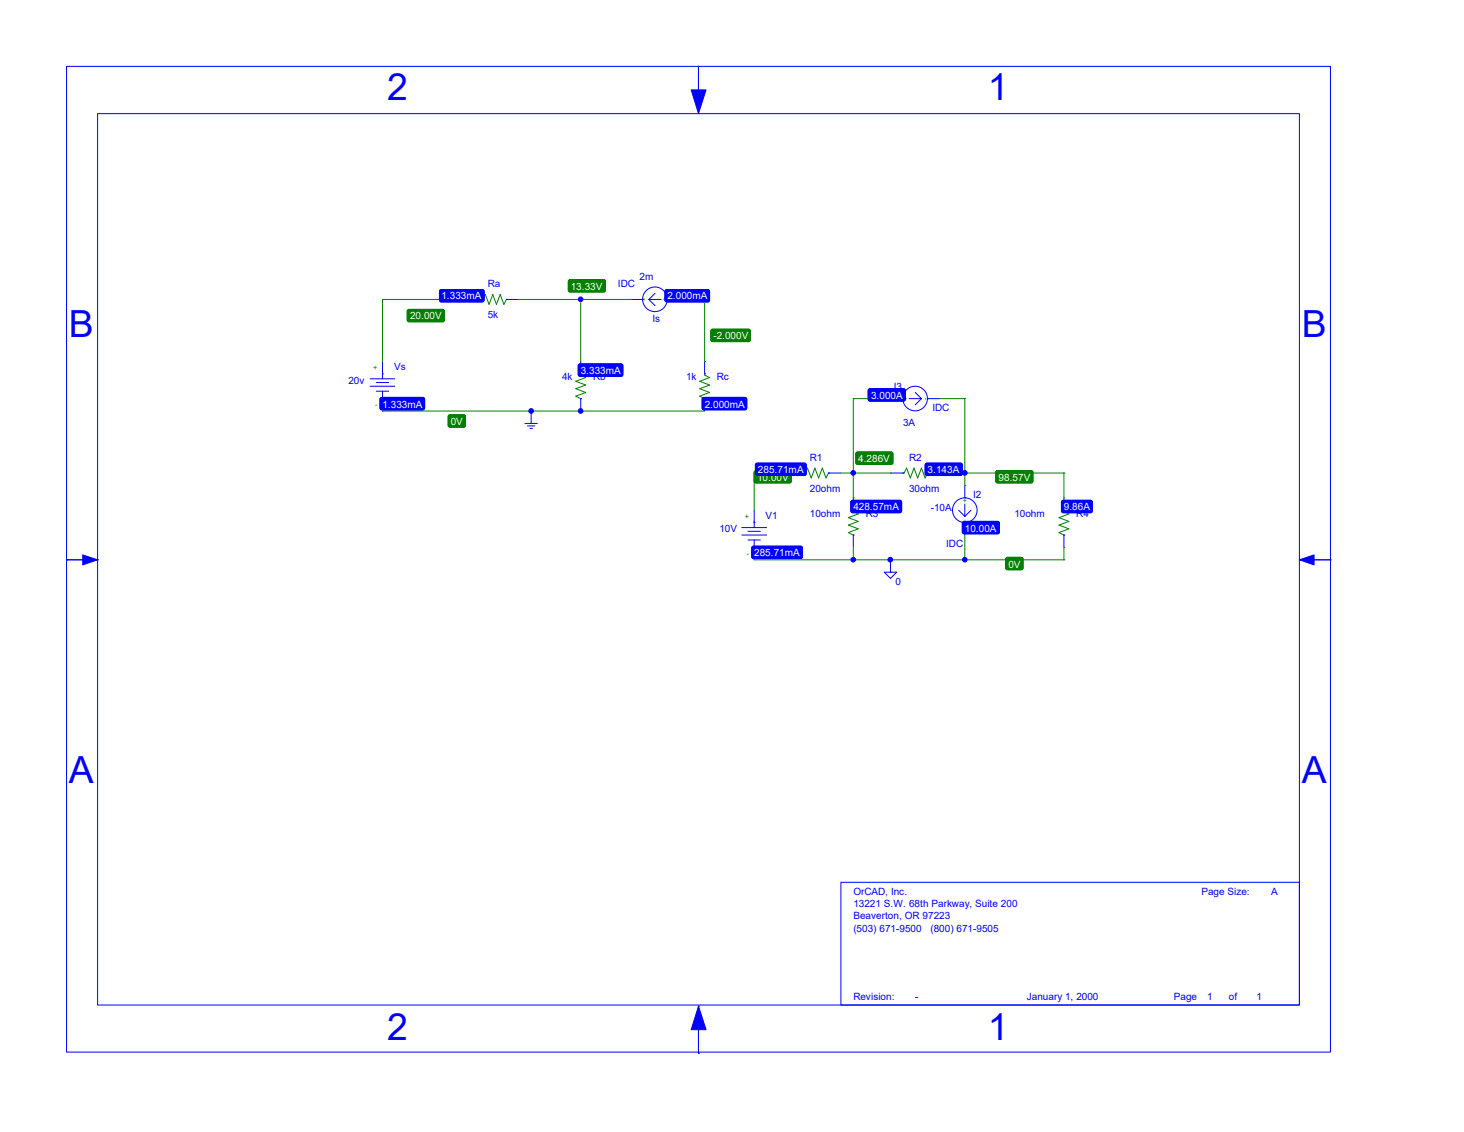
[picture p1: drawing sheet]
<svg xmlns="http://www.w3.org/2000/svg" width="279mm" height="216mm" viewBox="0 0 279 216" stroke-linecap="round" stroke-linejoin="round" font-family="sans-serif">
<g fill="none" stroke="#00f" stroke-width=".19">
<path d="M12.7 12.7h241.2v188h-241.2zM133.3 12.7h.1M133.3 12.7v8.9M18.6 21.7h229.4v170h-229.4zM133.3 21.6h.1M89.5 57.1h2.4M91.9 57.1h.1M96.6 57.1h.1M96.6 57.1h2.4M120.3 57.1h2.4M122.7 57.1h.1M123.8 57.1l1.2 1.2"/>
<path d="M123.8 57.1h2.4M125 55.9l-1.2 1.2M127.4 57.1h.1M127.4 57.1h2.3M70.6 73.7h4.8M70.6 72.2h4.8M71.8 73h2.4M71.8 74.6h2.4M73 71.3h.1M73 76h.1M73 68.9v3.3M73 74.6v3.8"/>
<path d="M101.4 78.4v2.4M110.8 76h.1M110.8 71.3h.1M110.8 68.9v2.4M110.8 76v2.4M134.5 76h.1M134.5 71.3h.1M134.5 68.9v2.4M134.5 76v2.4M169.9 76h2.4M172.3 76h.1M173.5 76h2.4"/>
<path d="M174.7 74.9l1.2 1.1M175.9 76l-1.2 1.2M177 76h.1M177 76h2.4M100.2 80.8h2.4M100.7 81.2h1.4M101.1 81.7h.5M101.4 80.8h.1M143.9 99.7h.1M143.9 97.3v3.3M151 90.2h2.4M153.4 90.2h.1"/>
<path d="M158.1 90.2h.1M158.1 90.2h2.4M162.8 97.3h.1M162.8 94.9v2.4M169.9 90.2h2.4M172.3 90.2h.1M177 90.2h.1M177 90.2h2.4M182.9 97.3l1.2 1.2M184.1 94.9h.1M184.1 99.7h.1M184.1 92.6v2.3"/>
<path d="M184.1 96.1v2.4M184.1 99.7v2.3M185.3 97.3l-1.2 1.2M203 97.3h.1M203 94.9v2.4M12.7 106.8h.1M18.6 106.8h.1M18.6 106.8h-5.9M141.6 102h4.7M141.6 100.6h4.7M142.8 101.3h2.3M142.8 103h2.3"/>
<path d="M143.9 104.4h.1M143.9 103v3.8M162.8 102h.1M162.8 102v2.4M168.8 109.1h2.3l-1.2 1.2zM169.9 109.1h.1M169.9 106.8v2.3M203 102h.1M203 102v2.4M248 106.8h5.9M248 106.8h.1M253.9 106.8h.1"/>
<path d="M160.5 168.3h87.5v23.4h-87.5zM133.3 191.9h.1M133.3 191.9v9M133.3 200.9h.1"/>
<circle cx="125" cy="57.1" r="2.35"/>
<circle cx="174.6" cy="76" r="2.35"/>
<circle cx="184.1" cy="97.3" r="2.35"/>
</g>
<g fill="#00f" stroke="#00f" stroke-width=".19">
<path d="M131.9 17.1h2.8l-1.4 4.5z"/>
<path d="M133.3 191.9l1.4 4.5h-2.8z"/>
<path d="M15.8 105.8l2.8 1-2.8 .9z"/>
<path d="M248 106.8l2.8-1v1.9z"/>
<path d="M127.1 55.3l8-.1 .3 .4v1.6l-.3 .4h-7.8l-.4-.4v-1.6z" fill-rule="evenodd"/>
<path d="M72.7 75.8h8l.3 .3v1.7l-.3 .4h-7.8l-.4-.4v-1.7z" fill-rule="evenodd"/>
<path d="M110.5 69.5l8-.1 .4 .4v1.6l-.4 .4h-7.8l-.3-.4v-1.6z" fill-rule="evenodd"/>
<path d="M134.2 75.8h8l.3 .3v1.7l-.3 .4h-7.8l-.4-.4v-1.7z" fill-rule="evenodd"/>
<path d="M84 55.3l8-.1 .4 .4v1.6l-.4 .4h-7.8l-.3-.4v-1.6z" fill-rule="evenodd"/>
<path d="M176.7 88.4h6.8l.2 .3-.1 1.8-.3 .2-6.6-.1-.1-.3v-1.6z" fill-rule="evenodd"/>
<path d="M183.8 99.5h6.8l.2 .3-.1 1.8-.3 .2h-6.6l-.1-.3v-1.7z" fill-rule="evenodd"/>
<path d="M143.6 104.2h9.2l.4 .3v1.7l-.4 .3h-9l-.3-.3v-1.7z" fill-rule="evenodd"/>
<path d="M165.9 74.2h6.7l.2 .3-.1 1.8-.3 .2h-6.5l-.2-.4v-1.6z" fill-rule="evenodd"/>
<path d="M202.7 95.5h5.6l.2 .3-.1 1.8-.3 .2-5.4-.1-.1-.3v-1.6z" fill-rule="evenodd"/>
<path d="M144.3 88.4l9.2-.1 .4 .4v1.6l-.4 .4h-9l-.3-.4v-1.6z" fill-rule="evenodd"/>
<path d="M162.6 95.5l9.1-.1 .4 .4v1.6l-.4 .4h-9l-.3-.4v-1.6z" fill-rule="evenodd"/>
<path d="M127.1 55.3l8-.1 .3 .4v1.6l-.3 .4h-7.8l-.4-.4v-1.6z" fill-rule="evenodd"/>
<path d="M72.7 75.8h8l.3 .3v1.7l-.3 .4h-7.8l-.4-.4v-1.7z" fill-rule="evenodd"/>
<path d="M110.5 69.5l8-.1 .4 .4v1.6l-.4 .4h-7.8l-.3-.4v-1.6z" fill-rule="evenodd"/>
<path d="M134.2 75.8h8l.3 .3v1.7l-.3 .4h-7.8l-.4-.4v-1.7z" fill-rule="evenodd"/>
<path d="M84 55.3l8-.1 .4 .4v1.6l-.4 .4h-7.8l-.3-.4v-1.6z" fill-rule="evenodd"/>
<path d="M176.7 88.4h6.8l.2 .3-.1 1.8-.3 .2-6.6-.1-.1-.3v-1.6z" fill-rule="evenodd"/>
<path d="M183.8 99.5h6.8l.2 .3-.1 1.8-.3 .2h-6.6l-.1-.3v-1.7z" fill-rule="evenodd"/>
<path d="M143.6 104.2h9.2l.4 .3v1.7l-.4 .3h-9l-.3-.3v-1.7z" fill-rule="evenodd"/>
<path d="M165.9 74.2h6.7l.2 .3-.1 1.8-.3 .2h-6.5l-.2-.4v-1.6z" fill-rule="evenodd"/>
<path d="M202.7 95.5h5.6l.2 .3-.1 1.8-.3 .2-5.4-.1-.1-.3v-1.6z" fill-rule="evenodd"/>
<path d="M144.3 88.4l9.2-.1 .4 .4v1.6l-.4 .4h-9l-.3-.4v-1.6z" fill-rule="evenodd"/>
<path d="M162.6 95.5l9.1-.1 .4 .4v1.6l-.4 .4h-9l-.3-.4v-1.6z" fill-rule="evenodd"/>
<circle cx="110.8" cy="57.1" r=".44"/>
<circle cx="101.4" cy="78.4" r=".44"/>
<circle cx="110.8" cy="78.4" r=".44"/>
<circle cx="162.8" cy="90.2" r=".44"/>
<circle cx="184.1" cy="106.7" r=".44"/>
<circle cx="184.1" cy="90.2" r=".44"/>
<circle cx="162.8" cy="106.7" r=".44"/>
<circle cx="169.9" cy="106.7" r=".44"/>
</g>
<g fill="none" stroke="#008000" stroke-width=".19">
<path d="M73 57.1h.1M73 57.1h16.5M73 57.1v11.8M89.5 57.1h.1M91.9 57.1h.2l.5-.9 .7 1.9 .7-1.9 .7 1.9 .8-1.9 .7 1.9 .4-1M99 57.1h21.3M110.8 57.1h.1M110.8 57.1v11.8M120.3 57.1h.1M129.7 57.1h4.8M134.5 57.1h.1M134.5 57.1v11.8"/>
<path d="M73 78.4h.1M73 78.4h61.5M101.4 78.4h.1M110.8 78.4h.1M110.8 71.3v.2l1 .5-1.9 .7 1.9 .7-1.9 .7 1.9 .8-1.9 .7 .9 .4M134.5 68.9h.1M134.5 71.3v.2l.9 .5-1.9 .7 1.9 .7-1.9 .7 1.9 .8-1.9 .7 1 .4M162.8 76h.1M162.8 76v18.9M162.8 76h7.1M169.9 76h.1M179.4 76h4.7"/>
<path d="M184.1 76h.1M184.1 76v16.6M143.9 90.2h.1M143.9 90.2h7.1M143.9 90.2v7.1M151 90.2h.1M153.4 90.2h.2l.5-.9 .7 1.9 .7-1.9 .7 1.9 .7-1.9 .7 1.9 .5-1M160.5 90.2h9.4M162.8 90.2h.1M162.8 94.9h.1M162.8 97.3v.3l1 .4-1.9 .7 1.9 .7-1.9 .8 1.9 .7-1.9 .7 .9 .4M169.9 90.2h.1"/>
<path d="M172.3 90.2h.2l.5-.9 .7 1.9 .7-1.9 .7 1.9 .8-1.9 .7 1.9 .4-1M179.4 90.2h23.6M184.1 90.2h.1M184.1 92.6h.1M203 90.2h.1M203 94.9h.1M203 97.3v.3l1 .4-1.9 .7 1.9 .7-1.9 .8 1.9 .7-1.9 .7 .9 .4M203 90.2v4.7M143.9 106.8h59.1M162.8 106.8h.1M162.8 104.4v2.4M169.9 106.8h.1"/>
<path d="M184.1 106.8h.1M184.1 102v4.8M203 104.4h.1M203 106.8h.1M203 104.4v2.4"/>
</g>
<g fill="#008000" stroke="#008000" stroke-width=".19">
<path d="M135.8 62.8h7.2l.2 .3v1.9l-.3 .2-7.1-.1-.1-.3v-1.7z" fill-rule="evenodd"/>
<path d="M108.6 53.4h6.8l.2 .3-.1 1.8-.3 .2-6.6-.1-.1-.3v-1.6z" fill-rule="evenodd"/>
<path d="M85.7 79.2h3l.1 .3v1.8l-.3 .2-2.8-.1-.2-.3v-1.6z" fill-rule="evenodd"/>
<path d="M77.9 59.1h6.7l.2 .3v1.8l-.3 .2-6.6-.1-.2-.3v-1.6z" fill-rule="evenodd"/>
<path d="M144.1 89.8h6.8l.1 .3v1.8l-.3 .2h-6.6l-.2-.3v-1.7z" fill-rule="evenodd"/>
<path d="M190.2 89.8h6.8l.1 .3v1.8l-.3 .2h-6.6l-.2-.3v-1.7z" fill-rule="evenodd"/>
<path d="M192.1 106.3h3l.1 .4v1.8l-.3 .2-2.8-.1-.2-.3v-1.6z" fill-rule="evenodd"/>
<path d="M163.5 86.2h6.7l.2 .4v1.8l-.3 .2-6.6-.1-.2-.3v-1.6z" fill-rule="evenodd"/>
<path d="M135.8 62.8h7.2l.2 .3v1.9l-.3 .2-7.1-.1-.1-.3v-1.7z" fill-rule="evenodd"/>
<path d="M108.6 53.4h6.8l.2 .3-.1 1.8-.3 .2-6.6-.1-.1-.3v-1.6z" fill-rule="evenodd"/>
<path d="M85.7 79.2h3l.1 .3v1.8l-.3 .2-2.8-.1-.2-.3v-1.6z" fill-rule="evenodd"/>
<path d="M77.9 59.1h6.7l.2 .3v1.8l-.3 .2-6.6-.1-.2-.3v-1.6z" fill-rule="evenodd"/>
<path d="M144.1 89.8h6.8l.1 .3v1.8l-.3 .2h-6.6l-.2-.3v-1.7z" fill-rule="evenodd"/>
<path d="M190.2 89.8h6.8l.1 .3v1.8l-.3 .2h-6.6l-.2-.3v-1.7z" fill-rule="evenodd"/>
<path d="M192.1 106.3h3l.1 .4v1.8l-.3 .2-2.8-.1-.2-.3v-1.6z" fill-rule="evenodd"/>
<path d="M163.5 86.2h6.7l.2 .4v1.8l-.3 .2-6.6-.1-.2-.3v-1.6z" fill-rule="evenodd"/>
</g>
<g font-size="7.1" fill="#00f">
<text x="73.9" y="19.1">2</text>
<text x="188.6" y="19.1">1</text>
<text x="13.2" y="64.2">B</text>
<text x="248.4" y="64.2">B</text>
<text x="13.2" y="149.4">A</text>
<text x="248.4" y="149.4">A</text>
<text x="73.9" y="198.4">2</text>
<text x="188.6" y="198.4">1</text>
</g>
<g font-size="1.9" fill="#00f">
<text x="122" y="53.3">2m</text>
<text x="93.1" y="54.7">Ra</text>
<text x="117.9" y="54.7">IDC</text>
<text x="93.1" y="60.7">5k</text>
<text x="124.5" y="61.4">Is</text>
<text x="75.2" y="70.6">Vs</text>
<text x="66.5" y="73.2">20v</text>
<text x="107.3" y="72.5">4k</text>
<text x="113.2" y="72.5">Rb</text>
<text x="130.9" y="72.5">1k</text>
<text x="136.8" y="72.5">Rc</text>
<text x="170.6" y="74.4">I3</text>
<text x="172.3" y="81.2">3A</text>
<text x="178" y="78.4">IDC</text>
<text x="154.6" y="87.8">R1</text>
<text x="173.5" y="87.8">R2</text>
<text x="154.6" y="93.8">20ohm</text>
<text x="173.5" y="93.8">30ohm</text>
<text x="185.7" y="95">I2</text>
<text x="137.3" y="101.6">10V</text>
<text x="146.1" y="99">V1</text>
<text x="154.6" y="98.5">10ohm</text>
<text x="165.2" y="98.5">R3</text>
<text x="177.6" y="97.5">-10A</text>
<text x="193.6" y="98.5">10ohm</text>
<text x="205.4" y="98.5">R4</text>
<text x="180.6" y="104.4">IDC</text>
<text x="170.9" y="111.5">0</text>
<text x="162.9" y="170.6">OrCAD, Inc.</text>
<text x="162.9" y="173">13221 S.W. 68th Parkway, Suite 200</text>
<text x="229.3" y="170.6">Page Size:</text>
<text x="242.6" y="170.6">A</text>
<text x="162.9" y="175.3">Beaverton, OR 97223</text>
<text x="162.9" y="177.7">(503) 671-9500</text>
<text x="177.6" y="177.7">(800) 671-9505</text>
<text x="162.9" y="190.7">Revision:</text>
<text x="174.7" y="190.7">-</text>
<text x="196" y="190.7">January 1, 2000</text>
<text x="224" y="190.7">Page</text>
<text x="230.4" y="190.7">1</text>
<text x="234.5" y="190.7">of</text>
<text x="239.8" y="190.7">1</text>
</g>
<g font-size="1.9" fill="#fff">
<text x="84.2" y="57.1">1.333mA</text>
<text x="108.9" y="55.2">13.33V</text>
<text x="127.4" y="57.1">2.000mA</text>
<text x="78.3" y="60.9">20.00V</text>
<text x="136.1" y="64.7">-2.000V</text>
<text x="110.8" y="71.3">3.333mA</text>
<text x="73" y="77.7">1.333mA</text>
<text x="134.5" y="77.7">2.000mA</text>
<text x="166.2" y="76">3.000A</text>
<text x="86" y="81">0V</text>
<text x="163.8" y="88.1">4.286V</text>
<text x="144.5" y="91.7">10.00V</text>
<text x="144.7" y="90.2">285.71mA</text>
<text x="177" y="90.2">3.143A</text>
<text x="190.6" y="91.7">98.57V</text>
<text x="162.9" y="97.3">428.57mA</text>
<text x="184.1" y="101.4">10.00A</text>
<text x="203" y="97.3">9.86A</text>
<text x="143.9" y="106.1">285.71mA</text>
<text x="192.4" y="108.2">0V</text>
</g>
<g font-size="1.4" fill="#008000">
<text x="122.6" y="56.9" transform="rotate(90 122.6 56.9)">-</text>
<text x="126.4" y="56.7" transform="rotate(90 126.4 56.7)">+</text>
<text x="71.2" y="70.6">+</text>
<text x="71.6" y="77.7">-</text>
<text x="173.3" y="76.4" transform="rotate(-90 173.3 76.4)">+</text>
<text x="177" y="76.2" transform="rotate(-90 177 76.2)">-</text>
<text x="183.8" y="95.9">+</text>
<text x="142.2" y="99">+</text>
<text x="183.9" y="99.7">-</text>
<text x="142.5" y="106">-</text>
</g>
</svg>
